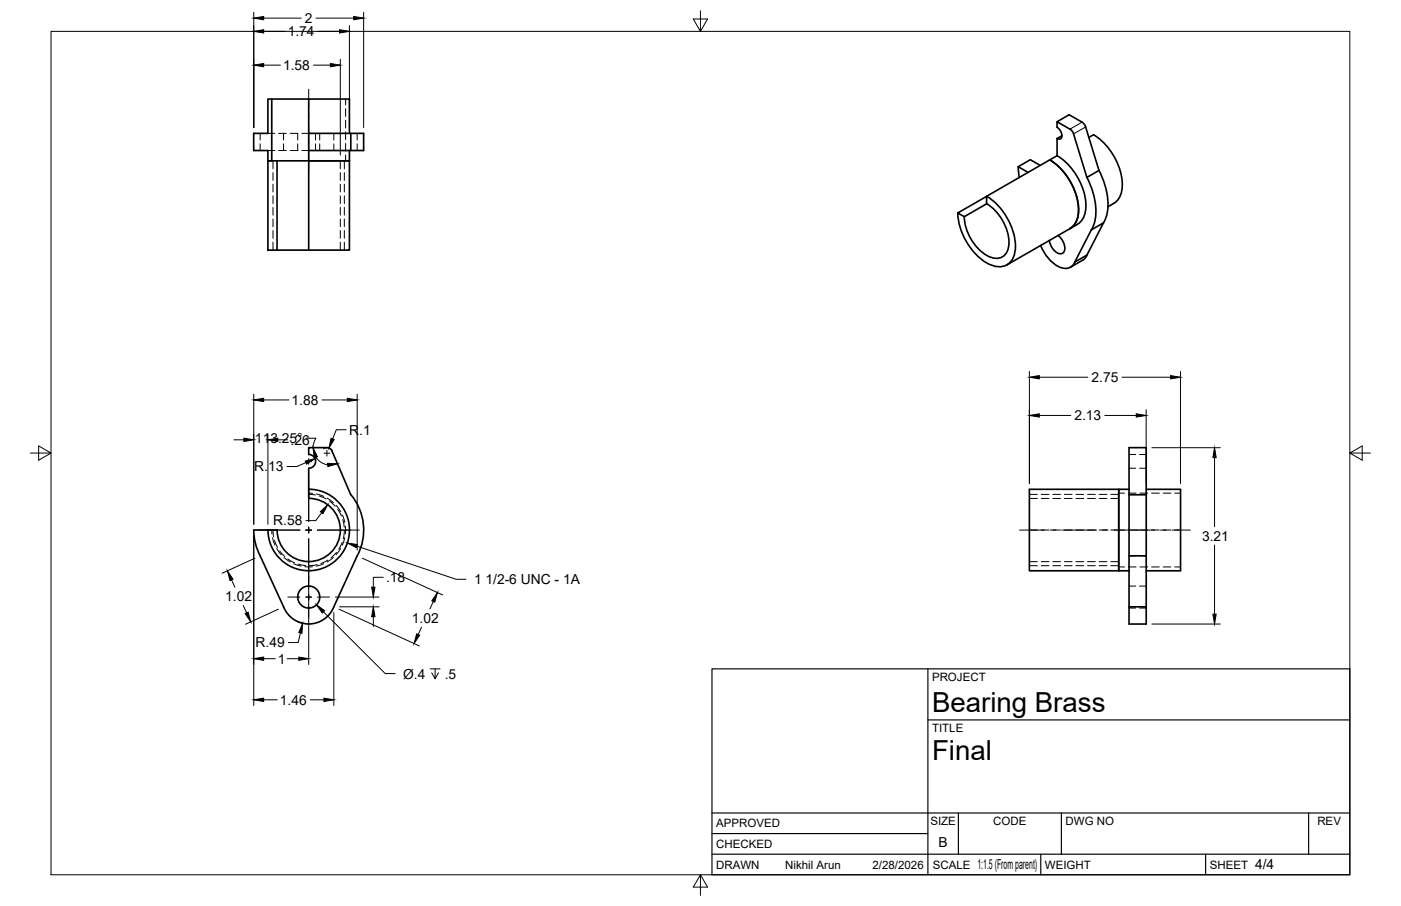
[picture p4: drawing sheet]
<svg xmlns="http://www.w3.org/2000/svg" width="432mm" height="279mm" viewBox="0 0 432 279" stroke-linecap="round" stroke-linejoin="round" font-family="sans-serif">
<!-- layer: Visible -->
<g fill="none" stroke="#000" stroke-width=".51">
<path d="M82.6 30.5h1.2v19.1h-1.2v-3.2h-4.4v-5.3h4.4zM83.8 30.5h11.3M325.8 37.5l3.7-2.1 4.6 2.7 .5 1 4.1 13.5M82.6 49.6h2.8v27.5h-2.8zM85.4 49.6h22.3M95.1 41.1h17v5.3h-17M95.1 49.6v27.5M107.7 49.6v27.5h-22.3M107.7 41.1v-10.6h-12.6v19.1h12.6M107.7 46.4v3.2M108.1 41.1v5.3M313.8 51.4l3.1 1.8"/>
<path d="M313.8 51.4l.4 3.3M320.6 51l-3-1.7-3.8 2.1M323.5 49.3l-19.4 11.2v2.3M323.5 49.3a19.2 19.2 0 0 1 8.8 16.8 5.6 5.6 0 0 1-2.5 4.4M325.8 48l-2.3 1.3M325.8 42.7a1 1 0 0 0 1.3-.1 1 1 0 0 0 .1-1.2l-.6-1.5-.8-.6v-1.8l4 2.3 1 1.1 4.2 13.8 3.7-2.1M325.8 48a19.2 19.2 0 0 1 8.8 16.8 5.6 5.6 0 0 1-2.5 4.4l-21.8 12.5M327.3 41.9l-1.5 .8v5.3M335 54.7a18.8 18.8 0 0 1 1.9 15.3l-.5 .9M337 41.6l-1.4 .8M337 41.6a19.2 19.2 0 0 1 8.8 16.8 6.2 6.2 0 0 1-4.3 5.4M338.7 52.5a18.8 18.8 0 0 1 1.9 15.3l-.5 .9"/>
<path d="M304.1 60.6l-8.9 5.1 2 1.1M304.1 60.5a19.2 19.2 0 0 1 8.8 16.8 5.1 5.1 0 0 1-7.6 4.4 19.1 19.1 0 0 1-10.1-16M304.1 62.8l-6.9 4M304.1 62.8a14.8 14.8 0 0 1 6.8 13.1 3.9 3.9 0 0 1-5.8 3.3 14.7 14.7 0 0 1-7.9-12.4M320.7 75.7a11.1 11.1 0 0 0 7.2 7 3 3 0 0 0 3.4-1.9M326.1 72.6a4.6 4.6 0 0 1 1.8 5.2 1.97 1.97 0 0 1-3-.6l-1.1-1.7-.4-1.3M335 78.7l-.4 .7-.9 .8M336.4 70.9l3.7-2.2-5.1 10-3.7 2.1zM333.7 80.2l-3.8 2.2M100.8 138h-5.7l.1 2.1a2.13 2.13 0 0 1 2.1 2.2 2.13 2.13 0 0 1-2.2 2.1l.1 9.3a9.7 9.7 0 0 1 9.7 9.7 9.7 9.7 0 0 1-9.7 9.8 9.7 9.7 0 0 1-9.8-9.8h-7.2a17.4 17.4 0 0 0 2 8M100.8 138l1.1 .4 .4 .7 5.8 13.5M95.2 150.9a12.6 12.6 0 0 1 12.5 12.5 12.6 12.6 0 0 1-12.5 12.6 12.6 12.6 0 0 1-12.6-12.6"/>
<path d="M108.2 152.6a16.9 16.9 0 0 1 1.9 18.8M317.3 150.9h27.5v25.1h-27.5zM348 150.9h-3.2v25.1M348 152.6h5.3M353.3 150.9h10.6v25.1h-10.6M80.2 171.4l7.2 15.7a8.3 8.3 0 0 0 7.8 5.3 8.3 8.3 0 0 0 7.7-5.3l7.2-15.7M344.8 176h3.2M348 171.4h5.3v15.7h-5.3zM348 171.4v-33.4h5.3v33.4M348 187.1v5.3h5.3v-5.3"/>
<circle cx="95.2" cy="184.1" r="3.4"/>
</g>
<!-- layer: Hidden -->
<g fill="none" stroke="#000" stroke-width=".31">
<path d="M106.5 30.5v1.8M106.5 33.5v2.4M106.5 37.1v2.4M80.2 41.1v2.1M80.2 44.4v2M82.6 41.1h2.1M82.6 46.4h2.1M84.1 49.6v2.4M84.1 53.2v2.4M84.1 56.8v2.4M85.9 41.1h2.3M85.9 46.4h2.3"/>
<path d="M87.4 41.1v2.1M87.4 44.4v2M89.5 41.1h2.3M89.5 46.4h2.3M91.8 41.1v2.1M91.8 44.4v2M93 41.1h2.1M93 46.4h2.1M97.3 41.1v2.1M97.3 44.4v2M98.5 41.1v2.1M98.5 44.4v2"/>
<path d="M102.9 41.1v2.1M102.9 44.4v2M104.9 49.6v2.4M104.9 53.2v2.4M104.9 56.8v2.4M106.1 49.6v2.4M106.1 53.2v2.4M106.1 56.8v2.4M106.5 40.7v2.4M106.5 44.2v2.4M106.5 47.8v1.8M110.1 41.1v2.1"/>
<path d="M110.1 44.4v2M84.1 60.4v2.4M84.1 64v2.3M84.1 67.5v2.4M84.1 71.1v2.4M84.1 74.7v2.4M104.9 60.4v2.4M104.9 64v2.3M104.9 67.5v2.4M104.9 71.1v2.4M104.9 74.7v2.4M106.1 60.4v2.4"/>
<path d="M106.1 64v2.3M106.1 67.5v2.4M106.1 71.1v2.4M106.1 74.7v2.4M95.1 152.1h1.3M95.1 152.5l2.1 .2M97.5 152.3l2.3 .8M98.4 153l2.2 .9M100.8 153.6l2 1.4M101.6 154.5l1.7 1.6M103.6 155.9l1.4 1.9M104.1 157.1l1.1 2"/>
<path d="M105.5 158.9l.8 2.2M317.3 153.7h2.4M320.9 153.7h2.4M324.5 153.7h2.4M328.1 153.7h2.3M331.6 153.7h2.4M335.2 153.7h2.4M338.8 153.7h2.4M342.3 153.7h2.5M344.8 152.1h1.8M347.8 152.1h2.4M348 140.2h2"/>
<path d="M348 144.4h2M351.2 140.2h2.1M351.2 144.4h2.1M351.3 152.1h2.4M354.9 152.1h2.4M358.5 152.1h2.4M362.1 152.1h1.8M83.8 163.4v1.3M84 165.8l.7 2.3M84.1 163.4l.2 2.1M84.6 166.7l1 2.2M85.3 169.1l1.4 2"/>
<path d="M86.2 169.9l1.6 1.7M87.5 171.9l2 1.4M88.7 172.4l2.1 1.1M90.5 173.8l2.3 .8M91.9 174l2.3 .4M93.9 174.8h2.4M97.8 174.1l-2.4 .4M99.8 173.8l-2.3 .8M101 172.7l-2.1 1.1M102.7 171.9l-1.9 1.4M103.7 170.3l-1.7 1.7M105 169.1l-1.4 2"/>
<path d="M105.5 167.3l-1.1 2.1M105.6 160.3l.5 2.3M106.1 163.8l-.3 2.3M106.3 165.8l-.8 2.3M106.4 162.3v2.4M317.3 163.4h2.4M317.3 173.2h2.4M317.3 174.5h2.4M320.9 163.4h2.4M320.9 173.2h2.4M320.9 174.5h2.4M324.5 163.4h2.4"/>
<path d="M324.5 173.2h2.4M324.5 174.5h2.4M328.1 163.4h2.3M328.1 173.2h2.3M328.1 174.5h2.3M331.6 163.4h2.4M331.6 173.2h2.4M331.6 174.5h2.4M335.2 163.4h2.4M335.2 173.2h2.4M335.2 174.5h2.4M338.8 163.4h2.4"/>
<path d="M338.8 173.2h2.4M338.8 174.5h2.4M342.3 163.4h4.3M342.3 173.2h2.5M342.3 174.5h2.5M344.8 174.8h1.8M347.8 163.4h2.4M347.8 174.8h2.4M348 171.4h2M351.2 171.4h2.1M351.3 163.4h2.4M351.3 174.8h2.4"/>
<path d="M354.9 163.4h2.4M354.9 174.8h2.4M358.5 163.4h2.4M358.5 174.8h2.4M362.1 163.4h1.8M362.1 174.8h1.8M348 187.1h2M348 180.7h2M348 187.5h2M351.2 187.1h2.1M351.2 180.7h2.1M351.2 187.5h2.1"/>
</g>
<!-- layer: Hidden Narrow -->
<path d="M317.3 152.5h2.4M320.9 152.5h2.4M324.5 152.5h2.4M328.1 152.5h2.3M331.6 152.5h2.4M335.2 152.5h2.4M338.8 152.5h2.4M342.3 152.5h2.5" fill="none" stroke="#000" stroke-width=".31"/>
<!-- layer: Visible Narrow -->
<path d="M333.5 37.7l-3.7 2.1M334.6 39.2l-3.7 2.1" fill="none" stroke="#000" stroke-width=".31"/>
<!-- layer: Border -->
<path d="M15.7 9.7h400.3v260.1h-400.3zM215.9 3.3v6.4l-2.2-3.8h4.4l-2.2 3.8M9.4 139.7h6.3l-3.8-2.2v4.4l3.8-2.2M416 139.7l3.8 2.2v-4.4l-3.8 2.2h6.4M215.9 269.8l2.2 3.8h-4.4l2.2-3.8v6.3" fill="none" stroke="#000" stroke-width=".31"/>
<!-- layer: Titleblock -->
<path d="M219.4 206.3h196.6v63.5h-196.6zM286 206.3v63.5M286 222h130M219.4 257.1h66.6M219.4 250.7h196.6M295.4 250.7v12.7M327.1 250.7v12.7M403.3 250.7v12.7M219.4 263.4h196.6M320.8 263.4v6.4M371.6 263.4v6.4" fill="none" stroke="#000" stroke-width=".36"/>
<!-- layer: Smart Centers -->
<g fill="none" stroke="#000" stroke-width=".31">
<path d="M95.1 27.5v5.7M95.1 35v1.7M95.1 38.5v14.2M99.9 139.8h1.8M100.8 138.9v1.8M94.2 142.3h1.8M95.1 141.4v1.8M95.1 147.8v13M79.5 163.5h13M94.2 163.5h1.8M95.1 162.6v1.8M95.1 166.1v15.4"/>
<path d="M97.8 163.5h12.9M314.2 163.5h7.7M323.7 163.5h1.8M327.3 163.5h10.7M339.8 163.5h1.7M343.3 163.5h12.6M357.7 163.5h1.7M361.2 163.5h5.7M88.7 184.1h3.8M94.3 184.1h1.7M95.1 183.2v1.8M95.1 186.8v3.8"/>
<path d="M97.8 184.1h3.8"/>
</g>
<!-- layer: FD_Dimensions -->
<g fill="none" stroke="#000" stroke-width=".31">
<path d="M78.2 3.8v35.6M81.3 5.6h11.6M81.3 9.7h6.6M97.4 5.6h11.6M98 9.7h6.6M104.9 18.3v29.5M107.7 7.9v31.5M112.1 3.8v35.6M81.3 20.1h5.1M96.6 20.1h5.2M317.3 114.6v34.5M320.3 116.3h15"/>
<path d="M345.8 116.3h15M363.8 114.6v34.5M72.1 135.6h3.1M78.2 121.6v40.1M81.3 123.3h7.7M82.6 133.9v27.8M85.6 135.6h3.1M94.3 135.1h3M97.4 135.1l-.7 1.4-.2 1.6M99.2 123.3h7.8M99.7 138.4a1.68 1.68 0 0 1 2.4 .3M106.7 132.5h-3l-1.2 2.9"/>
<path d="M110.1 121.6v48M320.3 128.1h9.7M340.5 128.1h9.7M353.3 126.3v22.8M355 138.1h21.1M94.3 142.7l-2.8 1.2h-3.1M97.4 141l1.3 1.4 2.3 1M99.1 158.1l-1.8 2.4h-3M374.3 141.1v21.3M71.4 178.8l1 2.3M78.2 165.2v52.4M78.6 172.1l-10.1 4.7"/>
<path d="M95.1 174.6v30.3M111.7 172.1l24.7 11.4M118.1 178h-3v3.1M374.3 168.1v21.3M75 186.7l1 2.3M85.8 187.9l-10.1 4.6M91.6 191.6l1.8 .6M92.6 195.2l-.7 3h-3M102.9 188.9v28.7M103.4 184.1h13.4M104.5 187.9l24.7 11.3M104.7 187.1h12.1"/>
<path d="M115.1 190.2v3M129.9 193.4l-1 2.3M133.6 185.5l-1.1 2.3M355 192.4h21.1M81.3 203.1h3.5M81.3 215.8h4.1M88.5 203.1h3.6M95.6 215.8h4.2"/>
</g>
<g fill="#000" stroke="#000" stroke-width=".31">
<path d="M78.2 5.6l3.1-.5v1zM78.2 20.1l3.1-.5v1zM78.2 9.7l3.1-.5v1zM101.8 19.6l3.1 .5-3.1 .5zM104.6 9.2l3.1 .5-3.1 .5zM109 5.1l3.1 .5-3.1 .5zM317.3 116.3l3-.5v1zM360.8 115.8l3 .5-3 .5zM75.2 135.1l3 .5-3 .5zM78.2 123.3l3.1-.5v1zM82.6 135.6l3-.5v1zM102 135.2l1 .4-1.6 2.6z"/>
<path d="M107 122.8l3.1 .5-3.1 .5zM317.3 128.1l3-.5v1zM350.2 127.6l3.1 .5-3.1 .5zM94.1 142.2l3-.7-2.6 1.6zM96.5 138.1l1.3 2.7-.9 .3zM98.7 157.8l2.3-2.1-1.5 2.7zM100.9 142.9l3.1 .1-3 .9zM374.3 138.1l.5 3h-1zM70.1 176l1.7 2.6-.9 .4zM75.5 189.2l1-.4 .8 3zM93.3 192.2l-.2 3.1-1-.2zM115.1 187.1l.5 3.1h-1z"/>
<path d="M114.6 181.1h1l-.5 3zM128.4 195.5l.9 .4-1.7 2.6zM134.8 182.7l-.8 3-.9-.4zM373.8 189.4h1l-.5 3zM78.2 203.1l3.1-.5v1zM78.2 215.8l3.1-.5v1zM92.1 202.6l3 .5-3 .5zM99.8 215.3l3.1 .5-3.1 .5z"/>
</g>
<!-- layer: Hole Notes -->
<path d="M109.9 168.4l30.7 10.2h3M99.7 188.7l19 19h3.1M132.6 206.3h3M134.1 206.3v3l-1-1.8M135.1 207.5l-1 1.8" fill="none" stroke="#000" stroke-width=".31"/>
<path d="M107.1 167.4l3 .5-.3 1zM97.5 186.5l2.6 1.8-.8 .7z" fill="#000" stroke="#000" stroke-width=".31"/>
<g font-size="8.5">
<text x="287.3" y="219.5">Bearing Brass</text>
<text x="287.3" y="234.5">Final</text>
</g>
<g font-size="4.3">
<text x="88.7" y="11.2">1.74</text>
<text x="94" y="7.1">2</text>
<text x="87.2" y="21.6">1.58</text>
<text x="336.4" y="117.8">2.75</text>
<text x="89.9" y="124.8">1.88</text>
<text x="331.2" y="129.6">2.13</text>
<text x="78.6" y="136.6">113.25°</text>
<text x="89.6" y="137.1">.26</text>
<text x="107.6" y="134">R.1</text>
<text x="78.4" y="145.4">R.13</text>
<text x="84.2" y="162.1">R.58</text>
<text x="370.5" y="166.8">3.21</text>
<text x="119" y="179.5">.18</text>
<text x="69.4" y="185.4">1.02</text>
<text x="146.1" y="180.2">1 1/2-6 UNC - 1A</text>
<text x="127" y="192.1">1.02</text>
<text x="78.8" y="199.7">R.49</text>
<text x="85.6" y="204.7">1</text>
<text x="124.2" y="209.3">Ø.4</text>
<text x="137.1" y="209.3">.5</text>
<text x="86.3" y="217.3">1.46</text>
<text x="289.3" y="261.2">B</text>
<text x="301.2" y="268.1">1:1.5 (From parent)</text>
<text x="386.8" y="268.1">4/4</text>
</g>
<g font-size="3.5">
<text x="287.3" y="210.1">PROJECT</text>
<text x="287.3" y="225.8">TITLE</text>
<text x="220.7" y="255.2">APPROVED</text>
<text x="286.7" y="254.5">SIZE</text>
<text x="306.1" y="254.5">CODE</text>
<text x="328.4" y="254.5">DWG NO</text>
<text x="406" y="254.5">REV</text>
<text x="220.7" y="261.5">CHECKED</text>
<text x="220.7" y="267.9">DRAWN</text>
<text x="242" y="267.9">Nikhil Arun</text>
<text x="268.9" y="267.9">2/28/2026</text>
<text x="287.5" y="267.9">SCALE</text>
<text x="322.1" y="267.9">WEIGHT</text>
<text x="372.9" y="267.9">SHEET</text>
</g>
</svg>
